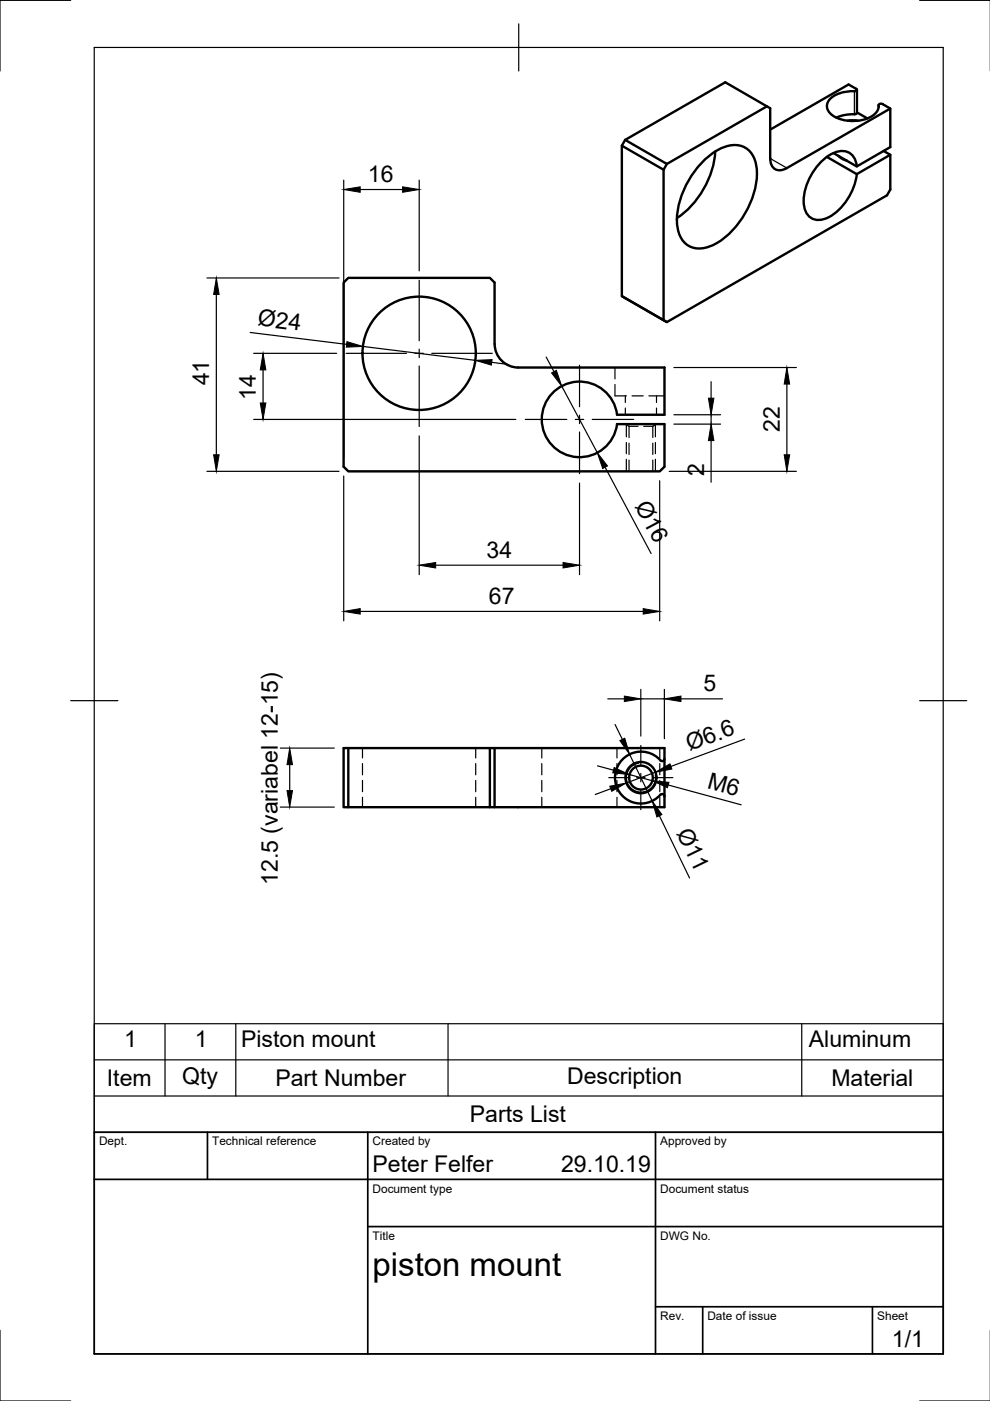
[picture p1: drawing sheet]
<svg xmlns="http://www.w3.org/2000/svg" width="210mm" height="297mm" viewBox="0 0 210 297" stroke-linecap="round" stroke-linejoin="round" font-family="sans-serif">
<!-- layer: Visible -->
<g fill="none" stroke="#000" stroke-width=".51">
<path d="M181.7 19.1v4.8l-.2 .2a11.5 11.5 0 0 0-4.2 .8M131.8 30.9l8.9 5.1 .7-1.2M140.7 36v31.9M148.9 34.3a10.2 10.2 0 0 1 7.4-3.5 4.7 4.7 0 0 1 4.1 4.7 18.1 18.1 0 0 1-9.6 16.6 4.8 4.8 0 0 1-7.2-4.2 18 18 0 0 1 5.3-13.6zM151.6 32.1a19 19 0 0 1-8.1 14.1M162.6 22.5l-21.2 12.3-8.9-5.1M177.8 33l.9 .7 .8 .3M179.8 25.6h2.1M181.7 35.3a3.3 3.3 0 0 0-5.1-2.8 12.1 12.1 0 0 0-6.1 11.1 3.3 3.3 0 0 0 5.2 2.5 12.4 12.4 0 0 0 6-9.2M181.7 23.8l2.2 1.3M186.3 22.3v.4M186.3 22.3a3 3 0 0 1-2.4 2.8 8.3 8.3 0 0 1-7.6-.8 2.24 2.24 0 0 1 .4-3.9 9.9 9.9 0 0 1 4.8-1.1l.2-.3-.2-.2-1.6-.9-16.6 9.6"/>
<path d="M187.2 22.1l1.6 .9v8.2l-7.1 4.1-5-2.8M187.2 22.1l-.6-.1-.3 .3M187.3 32l1.5 .8-7.1 4.1-6.4-3.6M188.8 23l-22 12.6a2.16 2.16 0 0 1-2.5 .3 2.16 2.16 0 0 1-1-2.3v-10.6l-9.5-5.6-21.3 12.3-.7 1.2v31.9l9.6 5.5 46.7-26.9 .7-1.2v-7.4M104.9 72.9a5 5 0 0 0 5 5h31v10h-10.1a8 8 0 0 0-12.1-5.9 8 8 0 0 0-.2 13.5 8 8 0 0 0 12.3-5.6h10.1v9l-1 1h-66l-1-1v-39l1-1h30l1 1v13M131.8 62.8l9.6 5.5M73.9 158.6v12.5h30M103.9 158.6v12.5h1v-12.5M73.9 171.1h-1v-12.5h68v12.5h-36M140.9 160.9l-.2 .3-.5 .1a5.5 5.5 0 0 0-8.1-.5 5.5 5.5 0 0 0 0 8.1 5.5 5.5 0 0 0 8.1-.5l.5 .1 .2 .3"/>
<circle cx="88.9" cy="74.9" r="12"/>
<circle cx="135.9" cy="164.9" r="3.3"/>
<circle cx="135.9" cy="164.9" r="2.52"/>
</g>
<!-- layer: Hidden -->
<g fill="none" stroke="#000" stroke-width=".25">
<path d="M130.4 77.9v2.4M130.4 81.5v2.4h2.4M132.6 89.9l.8 .5M132.6 83.9v1.4M132.6 86.5v1.4M133.4 90.4h1.9M133.4 90.4v2.4M133.4 94v2.4M133.4 97.5v2.4M134 83.9h2.4M136.5 90.4h1.9M137.6 83.9h3.3"/>
<path d="M138.4 90.4v2.4M138.4 94v2.4M138.4 97.5v2.4M139.2 89.9l-.8 .5M139.2 83.9v1.4M139.2 86.5v1.4M76.9 158.6v2.1M100.9 158.6v2.1M114.9 158.6v2.1M130.8 158.6v2.1M139.9 158.6v2.1M76.9 161.9v2.4"/>
<path d="M76.9 165.5v2.4M76.9 169v2.1M100.9 161.9v2.4M100.9 165.5v2.4M100.9 169v2.1M114.9 161.9v2.4M114.9 165.5v2.4M114.9 169v2.1M130.8 161.9v2.4M130.8 165.5v2.4M130.8 169v2.1M139.9 161.9v2.4"/>
<path d="M139.9 165.5v2.4M139.9 169v2.1"/>
</g>
<!-- layer: Hidden Narrow -->
<path d="M132.8 90.1v2.5M132.8 93.8v2.4M132.8 97.4v2.5M139 90.1v2.5M139 93.8v2.4M139 97.4v2.5" fill="none" stroke="#000" stroke-width=".25"/>
<!-- layer: Visible Narrow -->
<path d="M181.1 19.3v4.9M163.3 33.6l3.5 2M186.3 22.3v.4M135.4 161.8a3.1 3.1 0 0 0-2.5 3.6 3.1 3.1 0 0 0 3.5 2.5 3.1 3.1 0 0 0 2.5-3.6" fill="none" stroke="#000" stroke-width=".25"/>
<!-- layer: Border -->
<path d="M15 .1h-15v15M20 10.1h180v276.9h-180zM110 5.1v10M195 .1h15M15 148.6h10M195 148.6h10M0 282.1v14.9h15M195 297h15" fill="none" stroke="#000" stroke-width=".25"/>
<!-- layer: TitleBlock -->
<path d="M20 240.1h180v46.9h-180zM20 250h180M44 240.1v9.9M78 240.1v46.9M139 240.1v46.9M78 260.1h122M139 277.1h61M149 277.1v9.9M185 277.1v9.9" fill="none" stroke="#000" stroke-width=".36"/>
<!-- layer: Smart Centers -->
<g fill="none" stroke="#000" stroke-width=".25">
<path d="M88.9 59.4v12.8M73.4 74.9h12.8M88 74.9h1.8M88.9 74v1.8M88.9 77.6v12.8M91.5 74.9h12.9M122.9 77.4v8.8M111.4 88.9h8.8M122 88.9h1.8M122.9 88v1.8M122.9 91.6v8.8M125.6 88.9h8.8"/>
<path d="M135.9 158.1v4.1M129.1 164.9h4.1M135 164.9h1.8M135.9 164v1.8M135.9 167.5v4.2M138.6 164.9h4.1"/>
</g>
<!-- layer: FD_Dimensions -->
<g fill="none" stroke="#000" stroke-width=".25">
<path d="M72.9 38.2v58.7M88.9 38.2v19.2M43.9 58.9h28M76.4 40.2h9M45.9 62.4v34M53 70.5l20.5 2.5M53.8 74.9h17.6M55.8 78.4v7M77 73.5l23.8 2.9M104.2 76.8l3.5 .5M115.8 75.7l1.7 3.1M142.9 77.9h25.9"/>
<path d="M43.9 99.9h28M53.8 88.9h55.6M88.9 92.4v29.4M119.1 81.9l7.5 14.1M128.3 99.1l9.7 18.3M141.9 99.9h26.9M142.9 87.9h9.9M142.9 89.9h9.9M150.8 80.9v3.5M150.8 87.9v2M150.8 93.4v8.8M166.8 81.4v15"/>
<path d="M72.9 100.9v30.7M92.4 119.8h27M122.9 102.4v19.4M139.9 101.9v29.7M76.4 129.6h60M59.4 158.6h11.5M128.9 148.2h3.5M130.4 153.6l1.6 3.2M133.5 159.9l4.8 9.9M135.9 146.2v9.9M135.9 148.2h5M140.9 146.2v10.4"/>
<path d="M144.4 148.2h8.8M157.9 156.7l-15.7 5.8M59.4 171.1h11.5M61.4 162.1v5.5M126.7 162.4l3.4 .9M129.5 167.2l-3.3 1.3M133.4 164.2l4.9 1.3M139 163.7l-6.2 2.3M139.8 173l6.4 13.1M141.7 166.4l15.4 4.2"/>
</g>
<g fill="#000" stroke="#000" stroke-width=".21">
<path d="M72.9 40.2l3.5-.6v1.2zM85.4 39.6l3.5 .6-3.5 .6zM45.9 58.9l.6 3.5h-1.2zM55.8 74.9l.6 3.5h-1.2zM73.6 72.4l3.4 1.1-3.6 .1zM100.8 76.4l3.5-.2-.1 1.2zM116.9 79.1l1.1-.6 1.1 3.4zM45.3 96.4h1.2l-.6 3.5zM55.2 85.4h1.2l-.6 3.5zM126.6 96l2.2 2.8-1 .5zM150.2 84.4h1.2l-.6 3.5zM150.8 89.9l.6 3.5h-1.2z"/>
<path d="M166.8 77.9l.6 3.5h-1.1zM166.3 96.4h1.1l-.6 3.5zM88.9 119.8l3.5-.5v1.1zM119.4 119.3l3.5 .5-3.5 .6zM72.9 129.6l3.5-.6v1.2zM136.4 129l3.5 .6-3.5 .6zM132.4 147.6l3.5 .6-3.5 .5zM131.4 157l1.1-.5 1 3.4zM140.9 148.2l3.5-.6v1.1zM61.4 158.6l.6 3.5h-1.1zM60.9 167.6h1.1l-.6 3.5zM129.3 166.7l3.5-.7-3.1 1.8z"/>
<path d="M130.2 162.7l3.2 1.5-3.5-.3zM138.3 169.8l2 2.9-1 .5zM138.3 165.5l3.5 .4-.3 1.1zM139 163.7l3-1.7 .5 1.1z"/>
</g>
<!-- layer: Parts Lists -->
<path d="M20 217.1h180v23h-180zM35 217.1v15.3M50 217.1v15.3M95 217.1v15.3M170 217.1v15.3M20 232.4h180M20 224.7h180" fill="none" stroke="#000" stroke-width=".25"/>
<text font-size="7" x="79" y="270.6">piston mount</text>
<g font-size="4.9">
<text x="78" y="38.6">16</text>
<text x="54.5" y="69" transform="rotate(7 54.5 69)">Ø24</text>
<text x="44.4" y="81.7" transform="rotate(-90 44.4 81.7)">41</text>
<text x="54.3" y="84.8" transform="rotate(-90 54.3 84.8)">14</text>
<text x="165.3" y="91.6" transform="rotate(-90 165.3 91.6)">22</text>
<text x="149.3" y="100.9" transform="rotate(-90 149.3 100.9)">2</text>
<text x="134.5" y="107.3" transform="rotate(62 134.5 107.3)">Ø16</text>
<text x="103.2" y="118.3">34</text>
<text x="103.7" y="128.1">67</text>
<text x="149.2" y="146.6">5</text>
<text x="146.2" y="159.3" transform="rotate(-20 146.2 159.3)">Ø6.6</text>
<text x="149.8" y="167" transform="rotate(15 149.8 167)">M6</text>
<text x="143.4" y="176.6" transform="rotate(64 143.4 176.6)">Ø11</text>
<text x="58.9" y="187.6" transform="rotate(-90 58.9 187.6)">12.5 (variabel 12-15)</text>
<text x="26.3" y="222.1">1</text>
<text x="41.3" y="222.1">1</text>
<text x="51.1" y="222">Piston mount</text>
<text x="171.5" y="222">Aluminum</text>
<text x="22.7" y="230.3">Item</text>
<text x="38.6" y="229.8">Qty</text>
<text x="58.4" y="230.3">Part Number</text>
<text x="120.2" y="229.8">Description</text>
<text x="176.3" y="230.3">Material</text>
<text x="99.6" y="237.9">Parts List</text>
<text x="79" y="248.5">Peter Felfer</text>
<text x="119" y="248.5">29.10.19</text>
<text x="189.1" y="285.7">1/1</text>
</g>
<g font-size="2.5">
<text x="21" y="242.9">Dept.</text>
<text x="45" y="242.9">Technical reference</text>
<text x="79" y="242.9">Created by</text>
<text x="140" y="242.9">Approved by</text>
<text x="79" y="252.8">Document type</text>
<text x="140" y="252.8">Document status</text>
<text x="79" y="262.9">Title</text>
<text x="140" y="262.9">DWG No.</text>
<text x="140" y="279.9">Rev.</text>
<text x="150" y="279.9">Date of issue</text>
<text x="186" y="279.9">Sheet</text>
</g>
</svg>
